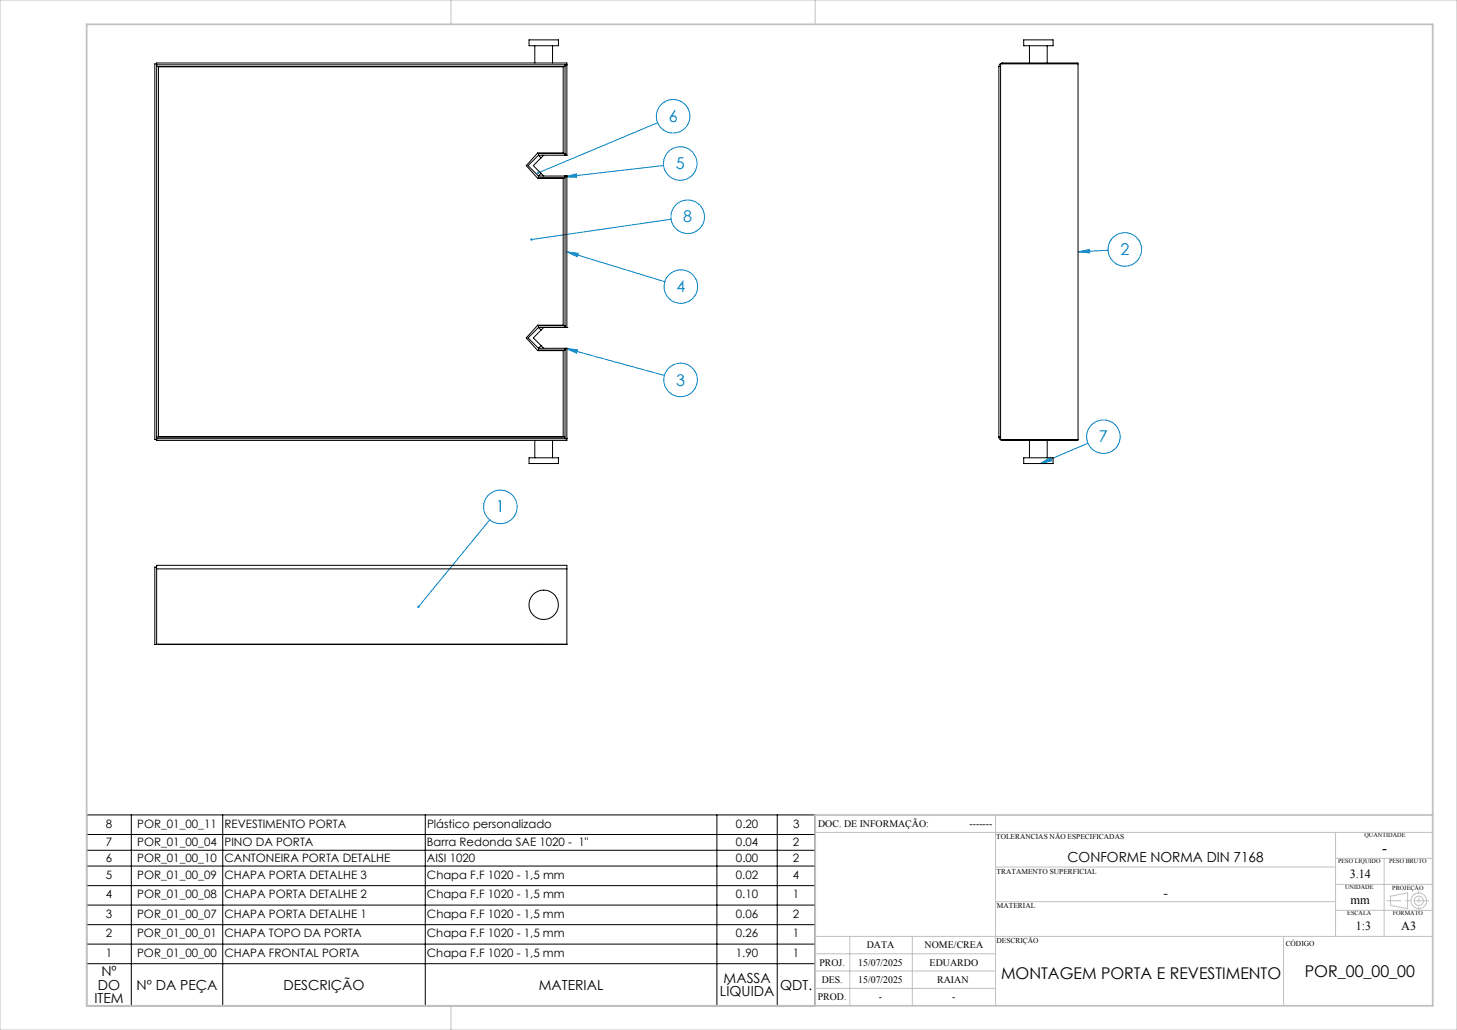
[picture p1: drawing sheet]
<svg xmlns="http://www.w3.org/2000/svg" width="420mm" height="297mm" viewBox="0 0 420 297" stroke-linecap="round" stroke-linejoin="round" font-family="sans-serif">
<g fill="none" stroke="#0080c0" stroke-width=".29">
<path d="M189.6 35.4l-34.4 14.4M162.9 51l3.2-.9 .1 1zM191.3 47.7l-28.4 3.3M163.4 72.6l28.3 8.6M163.4 72.6l3.3 .5-.3 .9zM193.5 63.2l-40.3 5.9M310.8 72.6l3.2-.7 .1 1.1zM319.4 72.2l-8.6 .4M163.1 100.5l28.4 7.8M163.1 100.5l3.3 .4-.2 .9zM299.9 133.7l2.9-1.8 .4 1zM313.6 127.8l-13.7 5.9"/>
<path d="M141.2 149.9l-20.6 25.1"/>
<circle cx="194" cy="33.5" r="4.8"/>
<circle cx="196.1" cy="47.1" r="4.8"/>
<circle cx="198.2" cy="62.5" r="4.8"/>
<circle cx="324.2" cy="71.9" r="4.8"/>
<circle cx="196.3" cy="82.6" r="4.8"/>
<circle cx="196.2" cy="109.6" r="4.8"/>
<circle cx="318.1" cy="125.9" r="4.8"/>
<circle cx="144.2" cy="146.2" r="4.8"/>
</g>
<g fill="none" stroke="#c0c0c0" stroke-width=".29">
<path d="M0 0h420v297h-420zM130 0v7M235 0v7M287 235v55M235 240h178M287 260h98M287 250h98M385 240v30M385 255h28M385 247.5h28M399 247.5v22.5M400.8 258.4l5-.9v4.5l-5-.9z"/>
<path d="M235 280h52M235 275h52M235 270h178M245 270v20M263 270v20M370 270v20M385 262.5h28M130 290v7M235 285h52"/>
<circle cx="409" cy="259.8" r="2.24"/>
<circle cx="409" cy="259.7" r="1.34"/>
</g>
<g fill="none" stroke="#000" stroke-width=".29">
<path d="M25 235h210v55h-210zM37.9 235v55M64.2 235v55M122.6 235v55M206.7 235v55M224 235v55M25 240.6h210M25 245.2h210M25 249.7h210M25 255.4h210M25 261h210M25 266.6h210"/>
<path d="M25 272.2h210M25 277.9h210"/>
</g>
<path d="M411.8 259.7h-11.9" fill="none" stroke="#c0c0c0" stroke-width=".29" stroke-dasharray="15.2 1.3 1.3 1.3" stroke-dashoffset="11.2"/>
<path d="M409 256.9v5.4" fill="none" stroke="#c0c0c0" stroke-width=".29" stroke-dasharray="15.2 1.3 1.3 1.3" stroke-dashoffset="14.4"/>
<path d="M25 7h388v283h-388zM413 235h-178v55" fill="none" stroke="#c0c0c0" stroke-width=".5"/>
<path d="M163.4 72.6l3.3 .5-.3 .9zM152.9 68.9v.2h.3h-.3a.34 .34 0 0 0 .4 .3 .34 .34 0 0 0 .2-.5 .34 .34 0 0 0-.6 0zM154.9 49.6l-.1 .3 .4-.1-.4 .1a.34 .34 0 0 0 .5 .2 .34 .34 0 0 0 .1-.5 .34 .34 0 0 0-.5 0zM162.9 51l3.2-.9 .1 1zM163.1 100.5l3.3 .4-.2 .9zM310.8 72.6l3.2-.7 .1 1.1zM299.9 133.7l2.9-1.8 .4 1zM120.3 174.8v.4l.3-.2-.2 .2a.35 .35 0 0 0 .5 0 .35 .35 0 0 0-.1-.5 .35 .35 0 0 0-.5 .1z" fill="#0080c0"/>
<g fill="none" stroke="#000" stroke-width=".29">
<path d="M45.2 18.7h118.2h-.5v26.1M45.2 18.4h-.6v108.3h.6M45.2 19.2h117.7M45.7 19.3h116.6v24.8h-7.3l-3.3 3.7 3.3 3.6h7.3v42.4h-7.3l-3.3 3.6 3.3 3.7h7.3v24.8h-116.6zM152.5 11.5h8.5v1.7h-8.5zM154.2 13.2v5M159.3 13.2v5M287.9 19.2h.5M287.9 19.2v106.8M288.4 18.4h22.4v108.3h-22.4zM288.9 18.2a1.02 1.02 0 0 0-1 1M288.9 18.2h21.8v.2"/>
<path d="M288.9 18.2v.2M295.1 11.5h8.5v1.7h-8.5zM296.8 13.2v5M301.9 13.2v5M155.2 44.8l-3 3 3 3M155.2 44.8l.8 .7M155.2 50.8v.5h7.7M155.2 50.8h8.2M155.2 44.8h8.2v-26.6h-118.2v108.8h118.2v-26.6h-8.2M156 45.5l-2.3 2.3 3 3M156 50l-.8 .8M156.7 44.8l-.7 .7"/>
<path d="M162.9 44.3h-7.7v.5M162.9 50.8v43.6M163.4 50.8h.1M163.4 50.8v43.6M155.2 94.4l.8 .8M155.2 94.4l-3 3 3 3M155.2 94.4h8.2M156 95.2l-2.3 2.2 3 3M156 99.7l-.8 .7M156.7 94.4l-.7 .8M162.9 93.9h-7.7v.5M163.4 94.4h.1"/>
<path d="M155.2 100.4v.5h7.7M162.9 100.4v26.1M45.2 126.5h118.2M45.2 126h117.7M152.5 132h8.5v1.7h-8.5zM154.2 127v5M159.3 127v5M163.4 126.5h.1M287.9 126a.96 .96 0 0 0 1 1M287.9 126h.5M288.9 126.7v.3M295.1 132h8.5v1.7h-8.5z"/>
<path d="M296.8 127v5M301.9 127v5M310.7 126.7v.3h-21.8M45.2 164v-1h118.2v1M45.2 163.5h-.6v22.3h.6v-21.8M45.2 164h118.2M163.4 164v21.8h-11.2M45.2 185.8h118.2M45.7 185.8h.1M155.2 185.8h.1M162.3 185.8h.1M162.9 185.8h.1"/>
<circle cx="156.7" cy="174.4" r="4.2"/>
</g>
<g font-size="4.7" fill="#0080c0">
<text x="192.8" y="35.1">6</text>
<text x="194.8" y="48.8">5</text>
<text x="197" y="64.1">8</text>
<text x="323" y="73.5">2</text>
<text x="195" y="84.3">4</text>
<text x="194.9" y="111.2">3</text>
<text x="316.8" y="127.5">7</text>
<text x="143" y="147.8">1</text>
</g>
<g font-size="4.7">
<text x="376.1" y="281.7">POR_00_00_00</text>
<text x="288.6" y="282.3">MONTAGEM PORTA E REVESTIMENTO</text>
</g>
<text font-size="4.3" x="398.4" y="246">-</text>
<g font-size="4">
<text x="307.8" y="248.6">CONFORME NORMA DIN 7168</text>
<text x="335.4" y="258.8">-</text>
<text x="29.2" y="281.5">Nº</text>
<text x="28.2" y="285.4">DO</text>
<text x="39.4" y="285.4">Nº DA PEÇA</text>
<text x="81.7" y="285.4">DESCRIÇÃO</text>
<text x="155.3" y="285.4">MATERIAL</text>
<text x="207.5" y="287.3">LÍQUIDA</text>
<text x="208.6" y="283.4">MASSA</text>
<text x="224.9" y="285.4">QDT.</text>
<text x="27.2" y="289.2">ITEM</text>
</g>
<g font-size="3.6">
<text x="389.1" y="253.1">3.14</text>
<text x="389.3" y="260.6">mm</text>
<text x="390.9" y="268.1">1:3</text>
<text x="403.9" y="268.1">A3</text>
</g>
<g font-size="3.3">
<text x="30.5" y="238.7">8</text>
<text x="39.6" y="238.7">POR_01_00_11</text>
<text x="64.7" y="238.7">REVESTIMENTO PORTA</text>
<text x="123.1" y="238.7">Plástico personalizado</text>
<text x="212.1" y="238.7">0.20</text>
<text x="228.6" y="238.7">3</text>
<text x="30.5" y="244.1">7</text>
<text x="39.5" y="244.1">POR_01_00_04</text>
<text x="64.7" y="244.1">PINO DA PORTA</text>
<text x="123.1" y="244.1">Barra Redonda SAE 1020 - 1&quot;</text>
<text x="212.1" y="244.1">0.04</text>
<text x="228.6" y="244.1">2</text>
<text x="30.5" y="248.6">6</text>
<text x="39.5" y="248.6">POR_01_00_10</text>
<text x="64.7" y="248.6">CANTONEIRA PORTA DETALHE</text>
<text x="123.1" y="248.6">AISI 1020</text>
<text x="212.1" y="248.6">0.00</text>
<text x="228.6" y="248.6">2</text>
<text x="30.5" y="253.4">5</text>
<text x="39.5" y="253.4">POR_01_00_09</text>
<text x="64.7" y="253.4">CHAPA PORTA DETALHE 3</text>
<text x="123.1" y="253.4">Chapa F.F 1020 - 1,5 mm</text>
<text x="212.1" y="253.4">0.02</text>
<text x="228.6" y="253.4">4</text>
<text x="30.5" y="259.1">4</text>
<text x="39.5" y="259.1">POR_01_00_08</text>
<text x="64.7" y="259.1">CHAPA PORTA DETALHE 2</text>
<text x="123.1" y="259.1">Chapa F.F 1020 - 1,5 mm</text>
<text x="212.1" y="259.1">0.10</text>
<text x="228.6" y="259.1">1</text>
<text x="30.5" y="264.7">3</text>
<text x="39.5" y="264.7">POR_01_00_07</text>
<text x="64.7" y="264.7">CHAPA PORTA DETALHE 1</text>
<text x="123.1" y="264.7">Chapa F.F 1020 - 1,5 mm</text>
<text x="212.1" y="264.7">0.06</text>
<text x="228.6" y="264.7">2</text>
<text x="30.5" y="275.9">1</text>
<text x="30.5" y="270.3">2</text>
<text x="39.5" y="275.9">POR_01_00_00</text>
<text x="39.5" y="270.3">POR_01_00_01</text>
<text x="64.7" y="275.9">CHAPA FRONTAL PORTA</text>
<text x="64.7" y="270.3">CHAPA TOPO DA PORTA</text>
<text x="123.1" y="275.9">Chapa F.F 1020 - 1,5 mm</text>
<text x="123.1" y="270.3">Chapa F.F 1020 - 1,5 mm</text>
<text x="212.1" y="275.9">1.90</text>
<text x="212.1" y="270.3">0.26</text>
<text x="228.6" y="275.9">1</text>
<text x="228.6" y="270.3">1</text>
</g>
<g font-size="2.9">
<text x="235.9" y="238.4">DOC. DE INFORMAÇÃO:</text>
<text x="279.5" y="238.4">-------</text>
<text x="249.9" y="273.2">DATA</text>
<text x="266.5" y="273.2">NOME/CREA</text>
<text x="236.2" y="278.6">PROJ.</text>
<text x="247.4" y="278.6">15/07/2025</text>
<text x="268" y="278.6">EDUARDO</text>
<text x="236.9" y="283.4">DES.</text>
<text x="247.4" y="283.4">15/07/2025</text>
<text x="270.1" y="283.4">RAIAN</text>
<text x="235.7" y="288.3">PROD.</text>
<text x="253.4" y="288.2">-</text>
<text x="274.5" y="288.2">-</text>
</g>
<g font-size="2.2">
<text x="287.2" y="242.1">TOLERÂNCIAS NÃO ESPECIFICADAS</text>
<text x="287.3" y="251.9">TRATAMENTO SUPERFICIAL</text>
<text x="287.3" y="261.9">MATERIAL</text>
<text x="287.3" y="272.1">DESCRIÇÃO</text>
<text x="370.6" y="272.8">CÓDIGO</text>
</g>
<g font-size="1.8">
<text x="393.3" y="241.4">QUANTIDADE</text>
<text x="385.7" y="249">PESO LIQUIDO</text>
<text x="400.4" y="249">PESO BRUTO</text>
<text x="387.8" y="256.5">UNIDADE</text>
<text x="401.3" y="256.5">PROJEÇÃO</text>
<text x="388.4" y="264">ESCALA</text>
<text x="401.5" y="264">FORMATO</text>
</g>
</svg>
